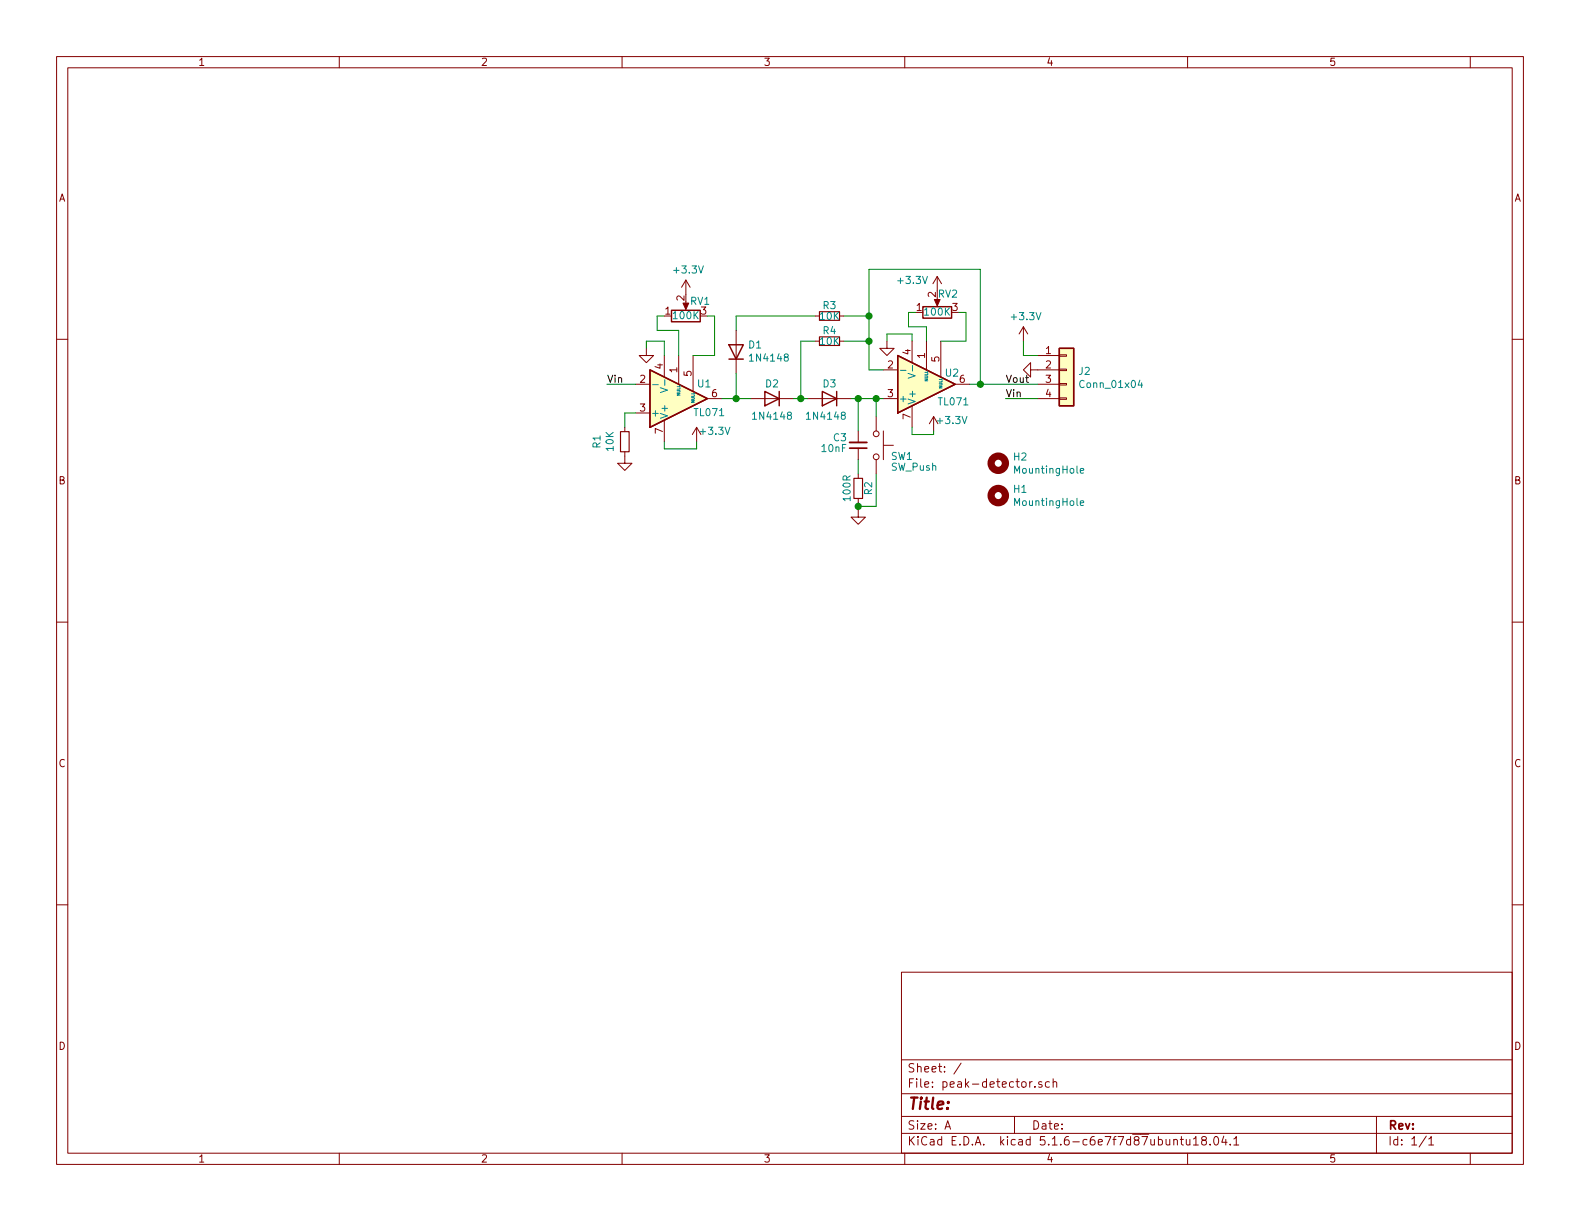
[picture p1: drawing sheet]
EESchema Schematic File Version 4
EELAYER 30 0
EELAYER END
$Descr A 11000 8500
encoding utf-8
Sheet 1 1
Title ""
Date ""
Rev ""
Comp ""
Comment1 ""
Comment2 ""
Comment3 ""
Comment4 ""
$EndDescr
$Comp
L power:+3.3V #PWR01
U 1 1
P 4850 3075
F 0 "#PWR01" H 4850 2925 50  0001 C CNN
F 1 "+3.3V" H 4975 3150 50  0000 C CNN
F 2 "" H 4850 3075 50  0001 C CNN
F 3 "" H 4850 3075 50  0001 C CNN
	1    4850 3075
	1    0    0    -1  
$EndComp
$Comp
L Device:R_Small R2
U 1 1
P 5975 3400
F 0 "R2" V 5900 3400 50  0000 C CNN
F 1 "100R" V 6050 3400 50  0000 C CNN
F 2 "Resistor_SMD:R_0603_1608Metric" H 5975 3400 50  0001 C CNN
F 3 "~" H 5975 3400 50  0001 C CNN
	1    5975 3400
	-1   0    0    1   
$EndComp
$Comp
L Mechanical:MountingHole H1
U 1 1
P 6950 3450
F 0 "H1" H 7050 3496 50  0000 L CNN
F 1 "MountingHole" H 7050 3405 50  0000 L CNN
F 2 "MountingHole:MountingHole_2.7mm_M2.5" H 6950 3450 50  0001 C CNN
F 3 "~" H 6950 3450 50  0001 C CNN
	1    6950 3450
	1    0    0    -1  
$EndComp
$Comp
L Mechanical:MountingHole H2
U 1 1
P 6950 3225
F 0 "H2" H 7050 3271 50  0000 L CNN
F 1 "MountingHole" H 7050 3180 50  0000 L CNN
F 2 "MountingHole:MountingHole_2.7mm_M2.5" H 6950 3225 50  0001 C CNN
F 3 "~" H 6950 3225 50  0001 C CNN
	1    6950 3225
	1    0    0    -1  
$EndComp
$Comp
L Device:C_Small C3
U 1 1
P 5975 3100
F 0 "C3" H 6050 3050 50  0000 L CNN
F 1 "10nF" H 6050 3125 50  0000 L CNN
F 2 "Capacitor_SMD:C_0603_1608Metric" H 5975 3100 50  0001 C CNN
F 3 "~" H 5975 3100 50  0001 C CNN
	1    5975 3100
	-1   0    0    1   
$EndComp
$Comp
L Amplifier_Operational:TL071 U1
U 1 1
P 4725 2775
F 0 "U1" H 4850 2675 50  0000 L CNN
F 1 "TL071" H 4825 2875 50  0000 L CNN
F 2 "Package_SO:SO-8_3.9x4.9mm_P1.27mm" H 4775 2825 50  0001 C CNN
F 3 "http://www.ti.com/lit/ds/symlink/tl071.pdf" H 4875 2925 50  0001 C CNN
	1    4725 2775
	1    0    0    1   
$EndComp
$Comp
L Amplifier_Operational:TL071 U2
U 1 1
P 6450 2675
F 0 "U2" H 6575 2600 50  0000 L CNN
F 1 "TL071" H 6525 2800 50  0000 L CNN
F 2 "Package_SO:SO-8_3.9x4.9mm_P1.27mm" H 6500 2725 50  0001 C CNN
F 3 "http://www.ti.com/lit/ds/symlink/tl071.pdf" H 6600 2825 50  0001 C CNN
	1    6450 2675
	1    0    0    1   
$EndComp
$Comp
L Device:R_POT RV1
U 1 1
P 4775 2200
F 0 "RV1" V 4875 2100 50  0000 C CNN
F 1 "100K" V 4775 2200 50  0000 C CNN
F 2 "Potentiometer_THT:Potentiometer_Bourns_3266W_Vertical" H 4775 2200 50  0001 C CNN
F 3 "~" H 4775 2200 50  0001 C CNN
	1    4775 2200
	0    -1   -1   0   
$EndComp
$Comp
L Device:R_POT RV2
U 1 1
P 6525 2175
F 0 "RV2" V 6650 2100 50  0000 C CNN
F 1 "100K" V 6525 2175 50  0000 C CNN
F 2 "Potentiometer_THT:Potentiometer_Bourns_3266W_Vertical" H 6525 2175 50  0001 C CNN
F 3 "~" H 6525 2175 50  0001 C CNN
	1    6525 2175
	0    -1   -1   0   
$EndComp
$Comp
L Diode:1N4148 D1
U 1 1
P 5125 2450
F 0 "D1" V 5171 2370 50  0000 R CNN
F 1 "1N4148" V 5080 2370 50  0000 R CNN
F 2 "Diode_SMD:D_SOD-323_HandSoldering" H 5125 2275 50  0001 C CNN
F 3 "https://assets.nexperia.com/documents/data-sheet/1N4148_1N4448.pdf" H 5125 2450 50  0001 C CNN
	1    5125 2450
	0    -1   -1   0   
$EndComp
$Comp
L Switch:SW_Push SW1
U 1 1
P 6100 3100
F 0 "SW1" V 6175 3200 50  0000 L CNN
F 1 "SW_Push" V 6250 3200 50  0000 L CNN
F 2 "Button_Switch_SMD:SW_SPST_EVPBF" H 6100 3300 50  0001 C CNN
F 3 "~" H 6100 3300 50  0001 C CNN
	1    6100 3100
	0    1    1    0   
$EndComp
$Comp
L Device:R_Small R3
U 1 1
P 5775 2200
F 0 "R3" V 5700 2200 50  0000 C CNN
F 1 "10K" V 5775 2200 50  0000 C CNN
F 2 "Resistor_SMD:R_0603_1608Metric" H 5775 2200 50  0001 C CNN
F 3 "~" H 5775 2200 50  0001 C CNN
	1    5775 2200
	0    1    1    0   
$EndComp
$Comp
L Device:R_Small R4
U 1 1
P 5775 2375
F 0 "R4" V 5700 2375 50  0000 C CNN
F 1 "10K" V 5775 2375 50  0000 C CNN
F 2 "Resistor_SMD:R_0603_1608Metric" H 5775 2375 50  0001 C CNN
F 3 "~" H 5775 2375 50  0001 C CNN
	1    5775 2375
	0    1    1    0   
$EndComp
$Comp
L Device:R_Small R1
U 1 1
P 4350 3075
F 0 "R1" V 4154 3075 50  0000 C CNN
F 1 "10K" V 4245 3075 50  0000 C CNN
F 2 "Resistor_SMD:R_0603_1608Metric" H 4350 3075 50  0001 C CNN
F 3 "~" H 4350 3075 50  0001 C CNN
	1    4350 3075
	1    0    0    -1  
$EndComp
Wire Wire Line
	4625 3075 4625 3125
Wire Wire Line
	4625 3125 4850 3125
Wire Wire Line
	4850 3125 4850 3075
Wire Wire Line
	4425 2875 4350 2875
Wire Wire Line
	4350 2875 4350 2975
Wire Wire Line
	5675 2200 5125 2200
Wire Wire Line
	5125 2200 5125 2300
Wire Wire Line
	5025 2775 5125 2775
Wire Wire Line
	5525 2775 5575 2775
Wire Wire Line
	5675 2375 5575 2375
Wire Wire Line
	5575 2375 5575 2775
Connection ~ 5575 2775
Wire Wire Line
	5575 2775 5625 2775
Wire Wire Line
	5925 2775 5975 2775
Wire Wire Line
	6150 2575 6050 2575
Wire Wire Line
	6050 2575 6050 2375
Wire Wire Line
	6050 1875 6825 1875
Wire Wire Line
	6825 1875 6825 2675
Wire Wire Line
	6825 2675 6750 2675
Wire Wire Line
	5125 2600 5125 2775
Connection ~ 5125 2775
Wire Wire Line
	5125 2775 5225 2775
Wire Wire Line
	5875 2200 6050 2200
Connection ~ 6050 2200
Wire Wire Line
	6050 2200 6050 1875
Wire Wire Line
	5875 2375 6050 2375
Connection ~ 6050 2375
Wire Wire Line
	6050 2375 6050 2200
Wire Wire Line
	5975 2775 5975 3000
Connection ~ 5975 2775
Wire Wire Line
	5975 2775 6100 2775
Wire Wire Line
	6100 2775 6100 2900
Connection ~ 6100 2775
Wire Wire Line
	6100 2775 6150 2775
Wire Wire Line
	5975 3200 5975 3300
Wire Wire Line
	4925 2200 4975 2200
Wire Wire Line
	4975 2200 4975 2475
Wire Wire Line
	4975 2475 4825 2475
Wire Wire Line
	4625 2200 4575 2200
Wire Wire Line
	4575 2200 4575 2300
Wire Wire Line
	4575 2300 4725 2300
Wire Wire Line
	4725 2300 4725 2475
Wire Wire Line
	6375 2175 6325 2175
Wire Wire Line
	6325 2175 6325 2275
Wire Wire Line
	6325 2275 6450 2275
Wire Wire Line
	6450 2275 6450 2375
Wire Wire Line
	6675 2175 6725 2175
Wire Wire Line
	6725 2175 6725 2375
Wire Wire Line
	6550 2375 6725 2375
$Comp
L power:+3.3V #PWR04
U 1 1
P 4775 2050
F 0 "#PWR04" H 4775 1900 50  0001 C CNN
F 1 "+3.3V" H 4790 2223 50  0000 C CNN
F 2 "" H 4775 2050 50  0001 C CNN
F 3 "" H 4775 2050 50  0001 C CNN
	1    4775 2050
	1    0    0    -1  
$EndComp
$Comp
L power:+3.3V #PWR010
U 1 1
P 6525 2025
F 0 "#PWR010" H 6525 1875 50  0001 C CNN
F 1 "+3.3V" H 6350 2100 50  0000 C CNN
F 2 "" H 6525 2025 50  0001 C CNN
F 3 "" H 6525 2025 50  0001 C CNN
	1    6525 2025
	1    0    0    -1  
$EndComp
$Comp
L power:GND #PWR03
U 1 1
P 4500 2425
F 0 "#PWR03" H 4500 2175 50  0001 C CNN
F 1 "GND" H 4505 2252 50  0001 C CNN
F 2 "" H 4500 2425 50  0001 C CNN
F 3 "" H 4500 2425 50  0001 C CNN
	1    4500 2425
	1    0    0    -1  
$EndComp
Wire Wire Line
	4625 2375 4500 2375
Wire Wire Line
	4500 2375 4500 2425
Wire Wire Line
	4625 2375 4625 2475
$Comp
L power:GND #PWR02
U 1 1
P 4350 3175
F 0 "#PWR02" H 4350 2925 50  0001 C CNN
F 1 "GND" H 4355 3002 50  0001 C CNN
F 2 "" H 4350 3175 50  0001 C CNN
F 3 "" H 4350 3175 50  0001 C CNN
	1    4350 3175
	1    0    0    -1  
$EndComp
$Comp
L power:GND #PWR06
U 1 1
P 5975 3550
F 0 "#PWR06" H 5975 3300 50  0001 C CNN
F 1 "GND" H 5980 3377 50  0001 C CNN
F 2 "" H 5975 3550 50  0001 C CNN
F 3 "" H 5975 3550 50  0001 C CNN
	1    5975 3550
	1    0    0    -1  
$EndComp
Wire Wire Line
	6100 3300 6100 3525
Wire Wire Line
	6100 3525 5975 3525
Wire Wire Line
	5975 3525 5975 3500
Wire Wire Line
	5975 3525 5975 3550
Connection ~ 5975 3525
$Comp
L power:+3.3V #PWR09
U 1 1
P 6500 3000
F 0 "#PWR09" H 6500 2850 50  0001 C CNN
F 1 "+3.3V" H 6625 3075 50  0000 C CNN
F 2 "" H 6500 3000 50  0001 C CNN
F 3 "" H 6500 3000 50  0001 C CNN
	1    6500 3000
	1    0    0    -1  
$EndComp
$Comp
L power:GND #PWR08
U 1 1
P 6175 2375
F 0 "#PWR08" H 6175 2125 50  0001 C CNN
F 1 "GND" H 6180 2202 50  0001 C CNN
F 2 "" H 6175 2375 50  0001 C CNN
F 3 "" H 6175 2375 50  0001 C CNN
	1    6175 2375
	1    0    0    -1  
$EndComp
Wire Wire Line
	6350 2375 6350 2325
Wire Wire Line
	6350 2325 6175 2325
Wire Wire Line
	6175 2325 6175 2375
Wire Wire Line
	6350 2975 6350 3025
Wire Wire Line
	6350 3025 6500 3025
Wire Wire Line
	6500 3025 6500 3000
$Comp
L power:+3.3V #PWR05
U 1 1
P 7125 2375
F 0 "#PWR05" H 7125 2225 50  0001 C CNN
F 1 "+3.3V" H 7140 2548 50  0000 C CNN
F 2 "" H 7125 2375 50  0001 C CNN
F 3 "" H 7125 2375 50  0001 C CNN
	1    7125 2375
	1    0    0    -1  
$EndComp
Wire Wire Line
	7125 2375 7125 2475
$Comp
L power:GND #PWR07
U 1 1
P 7225 2575
F 0 "#PWR07" H 7225 2325 50  0001 C CNN
F 1 "GND" H 7230 2402 50  0001 C CNN
F 2 "" H 7225 2575 50  0001 C CNN
F 3 "" H 7225 2575 50  0001 C CNN
	1    7225 2575
	0    1    1    0   
$EndComp
Wire Wire Line
	7225 2775 7000 2775
Wire Wire Line
	7125 2475 7225 2475
$Comp
L Connector_Generic:Conn_01x04 J2
U 1 1
P 7425 2575
F 0 "J2" H 7505 2567 50  0000 L CNN
F 1 "Conn_01x04" H 7505 2476 50  0000 L CNN
F 2 "Connector_PinSocket_2.54mm:PinSocket_1x04_P2.54mm_Vertical" H 7425 2575 50  0001 C CNN
F 3 "~" H 7425 2575 50  0001 C CNN
	1    7425 2575
	1    0    0    -1  
$EndComp
Wire Wire Line
	6825 2675 7225 2675
Connection ~ 6825 2675
Wire Wire Line
	4425 2675 4225 2675
Text Label 4225 2675 0    50   ~ 0
Vin
Text Label 7000 2675 0    50   ~ 0
Vout
Text Label 7000 2775 0    50   ~ 0
Vin
$Comp
L Diode:1N4148 D2
U 1 1
P 5375 2775
F 0 "D2" H 5375 2675 50  0000 C CNN
F 1 "1N4148" H 5375 2900 50  0000 C CNN
F 2 "Diode_SMD:D_SOD-323_HandSoldering" H 5375 2600 50  0001 C CNN
F 3 "https://assets.nexperia.com/documents/data-sheet/1N4148_1N4448.pdf" H 5375 2775 50  0001 C CNN
	1    5375 2775
	-1   0    0    1   
$EndComp
$Comp
L Diode:1N4148 D3
U 1 1
P 5775 2775
F 0 "D3" H 5775 2675 50  0000 C CNN
F 1 "1N4148" H 5800 2900 50  0000 C CNN
F 2 "Diode_SMD:D_SOD-323_HandSoldering" H 5775 2600 50  0001 C CNN
F 3 "https://assets.nexperia.com/documents/data-sheet/1N4148_1N4448.pdf" H 5775 2775 50  0001 C CNN
	1    5775 2775
	-1   0    0    1   
$EndComp
$EndSCHEMATC
